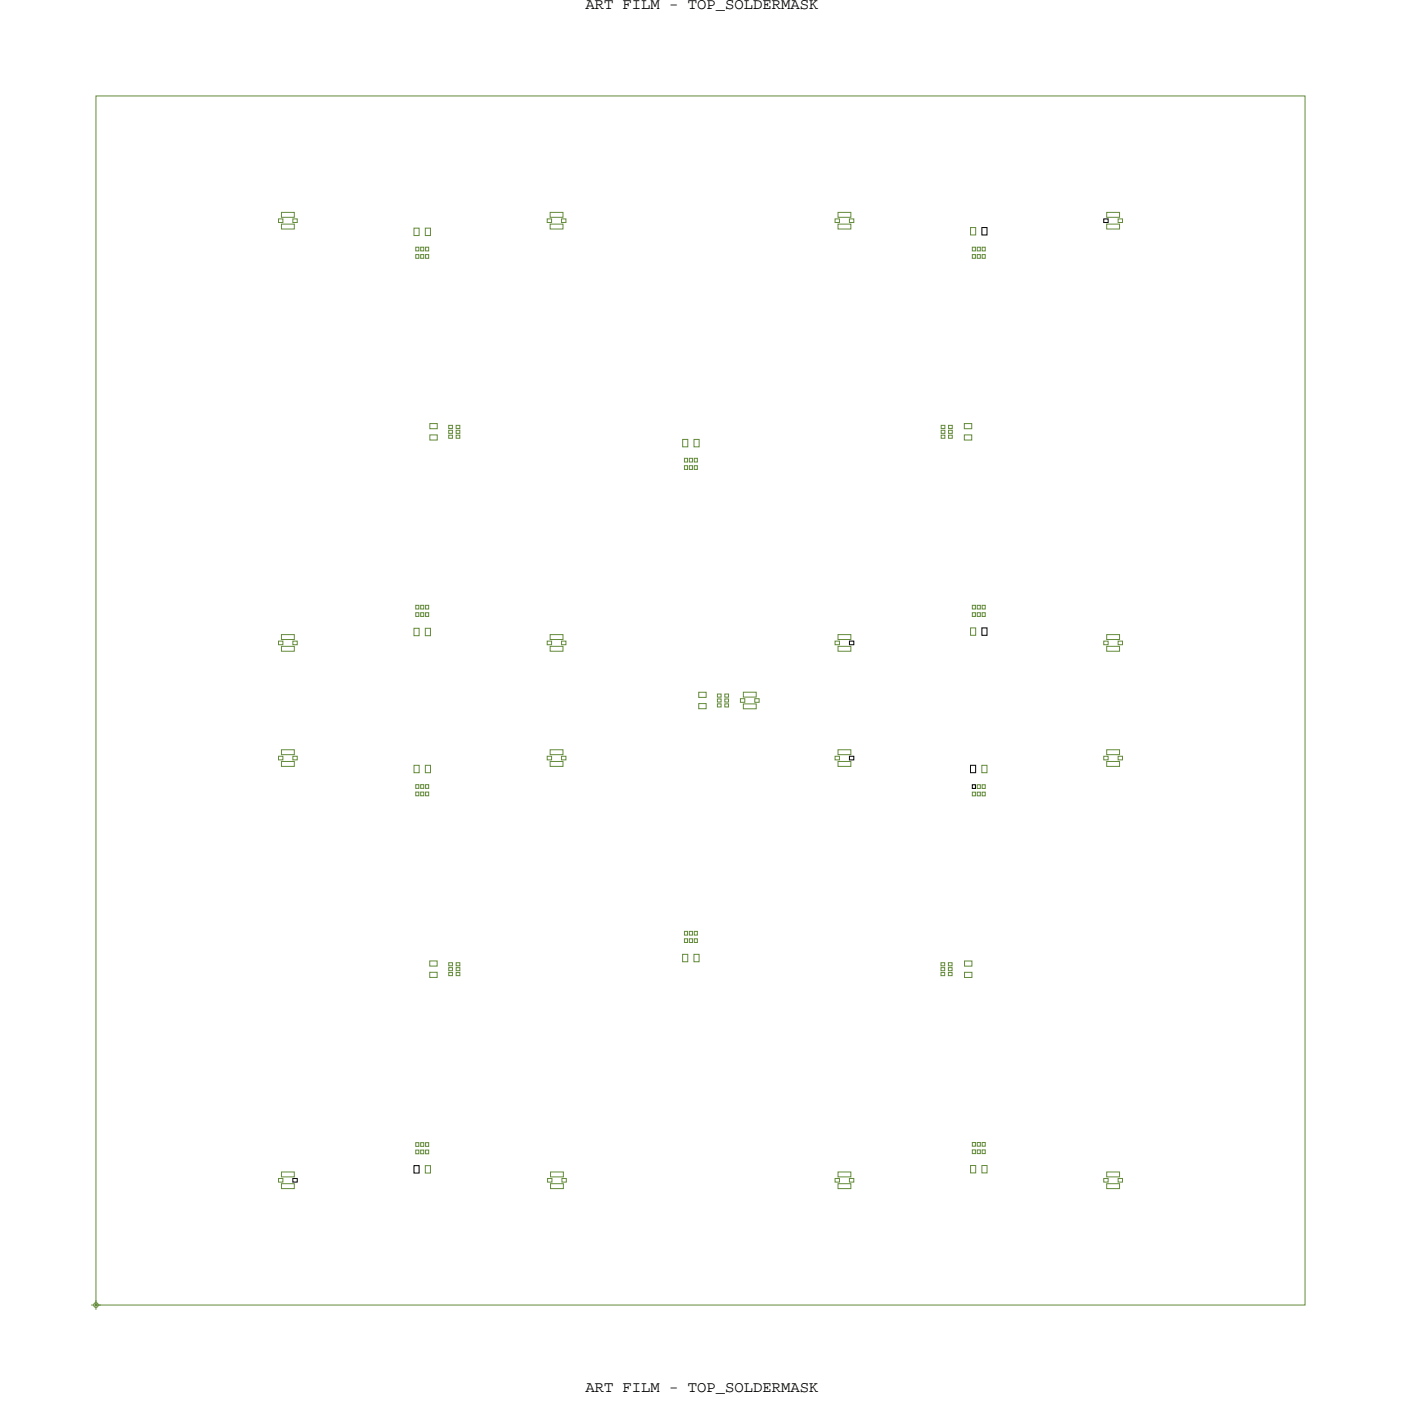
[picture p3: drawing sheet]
<svg xmlns="http://www.w3.org/2000/svg" width="185mm" height="185mm" viewBox="0 0 185 185" stroke-linecap="round" stroke-linejoin="round" font-family="sans-serif">
<!-- layer: Board Outline -->
<path d="M12.7 12.7h160v160h-160z" fill="none" stroke="#638b3a" stroke-width=".13"/>
<!-- layer: Nets -->
<g fill="none" stroke="#638b3a" stroke-width=".13">
<path d="M36.9 29h.5v.5h-.5zM37.2 28.1h1.8v.7h-1.8zM37.2 29.7h1.8v.6h-1.8zM38.8 29h.5v.5h-.5zM54.8 30.2h.7v1h-.7zM55 32.7h.4v.5h-.4zM55 33.7h.4v.5h-.4zM55.7 33.7h.4v.5h-.4zM55.7 32.7h.4v.5h-.4zM56.3 30.2h.7v1h-.7zM56.3 32.7h.4v.5h-.4zM56.3 33.7h.4v.5h-.4z"/>
<path d="M72.4 29h.6v.5h-.6zM72.8 28.1h1.7v.7h-1.7zM72.8 29.7h1.7v.6h-1.7zM74.3 29h.6v.5h-.6zM110.5 29h.6v.5h-.6zM110.9 28.1h1.7v.7h-1.7zM110.9 29.7h1.7v.6h-1.7zM112.4 29h.6v.5h-.6zM128.4 30.1h.7v1h-.7zM128.7 32.7h.4v.5h-.4zM128.7 33.7h.4v.5h-.4zM129.3 33.7h.4v.5h-.4z"/>
<path d="M129.3 32.7h.4v.5h-.4zM130 32.7h.4v.5h-.4zM130 33.7h.4v.5h-.4zM146.5 28.1h1.7v.7h-1.7zM146.5 29.7h1.7v.6h-1.7zM148 29h.6v.5h-.6zM56.9 57.6h1v.6h-1zM56.9 56.1h1v.6h-1zM59.4 56.3h.5v.4h-.5zM59.4 57.6h.5v.4h-.5zM59.4 56.9h.5v.5h-.5zM60.4 56.9h.5v.5h-.5z"/>
<path d="M60.4 57.6h.5v.4h-.5zM60.4 56.3h.5v.4h-.5zM90.3 58.2h.7v.9h-.7zM91.8 58.2h.7v.9h-.7zM124.6 56.9h.5v.5h-.5zM124.6 56.3h.5v.4h-.5zM124.6 57.6h.5v.4h-.5zM125.5 57.6h.5v.4h-.5zM125.5 56.3h.5v.4h-.5zM125.5 56.9h.5v.5h-.5zM127.6 56.1h1v.6h-1zM127.6 57.6h1v.6h-1z"/>
<path d="M90.6 60.7h.4v.4h-.4zM90.6 61.6h.4v.5h-.4zM91.2 61.6h.4v.5h-.4zM91.2 60.7h.4v.4h-.4zM91.9 60.7h.4v.4h-.4zM91.9 61.6h.4v.5h-.4zM36.9 84.8h.5v.5h-.5zM37.2 84h1.8v.6h-1.8zM37.2 85.5h1.8v.7h-1.8zM37.2 99.2h1.8v.7h-1.8zM38.8 84.8h.5v.5h-.5zM54.8 83.2h.7v.9h-.7z"/>
<path d="M55 81.1h.4v.5h-.4zM55 80.1h.4v.5h-.4zM55.7 80.1h.4v.5h-.4zM55.7 81.1h.4v.5h-.4zM56.3 83.2h.7v.9h-.7zM56.3 81.1h.4v.5h-.4zM56.3 80.1h.4v.5h-.4zM72.4 84.8h.6v.5h-.6zM72.8 84h1.7v.6h-1.7zM72.8 85.5h1.7v.7h-1.7zM72.8 99.2h1.7v.7h-1.7zM74.3 84.8h.6v.5h-.6z"/>
<path d="M92.5 91.6h1v.7h-1zM92.5 93.1h1v.7h-1zM94.9 91.9h.5v.4h-.5zM94.9 93.2h.5v.4h-.5zM94.9 92.5h.5v.4h-.5zM95.9 92.5h.5v.4h-.5zM95.9 91.9h.5v.4h-.5zM95.9 93.2h.5v.4h-.5zM98 92.5h.6v.5h-.6zM98.4 91.6h1.7v.7h-1.7zM98.4 93.2h1.7v.6h-1.7zM99.9 92.5h.6v.5h-.6z"/>
<path d="M110.5 84.8h.6v.5h-.6zM110.9 84h1.7v.6h-1.7zM110.9 85.5h1.7v.7h-1.7zM110.9 99.2h1.7v.7h-1.7zM128.4 83.1h.7v1h-.7zM128.7 81.1h.4v.5h-.4zM128.7 80.1h.4v.5h-.4zM129.3 80.1h.4v.5h-.4zM129.3 81.1h.4v.5h-.4zM130 81.1h.4v.5h-.4zM130 80.1h.4v.5h-.4zM146.1 84.8h.6v.5h-.6z"/>
<path d="M146.5 84h1.7v.6h-1.7zM146.5 85.5h1.7v.7h-1.7zM146.5 99.2h1.7v.7h-1.7zM148 84.8h.6v.5h-.6zM36.9 100.1h.5v.5h-.5zM37.2 100.8h1.8v.6h-1.8zM38.8 100.1h.5v.5h-.5zM54.8 101.3h.7v1h-.7zM55 103.8h.4v.5h-.4zM55 104.8h.4v.5h-.4zM55.7 104.8h.4v.5h-.4zM55.7 103.8h.4v.5h-.4z"/>
<path d="M56.3 101.3h.7v1h-.7zM56.3 103.8h.4v.5h-.4zM56.3 104.8h.4v.5h-.4zM72.4 100.1h.6v.5h-.6zM72.8 100.8h1.7v.6h-1.7zM74.3 100.1h.6v.5h-.6zM110.5 100.1h.6v.5h-.6zM110.9 100.8h1.7v.6h-1.7zM128.7 104.8h.4v.5h-.4zM129.3 104.8h.4v.5h-.4zM129.3 103.9h.4v.4h-.4zM129.9 101.3h.7v1h-.7z"/>
<path d="M130 103.9h.4v.4h-.4zM130 104.8h.4v.5h-.4zM146.1 100.1h.6v.5h-.6zM146.5 100.8h1.7v.6h-1.7zM148 100.1h.6v.5h-.6zM56.9 128.7h1v.7h-1zM56.9 127.2h1v.7h-1zM59.4 127.4h.5v.4h-.5zM59.4 128.7h.5v.4h-.5zM59.4 128.1h.5v.4h-.5zM60.4 128.1h.5v.4h-.5zM60.4 127.4h.5v.4h-.5z"/>
<path d="M60.4 128.7h.5v.4h-.5zM90.3 126.3h.7v1h-.7zM90.6 124.2h.4v.5h-.4zM90.6 123.3h.4v.5h-.4zM91.2 123.3h.4v.5h-.4zM91.2 124.2h.4v.5h-.4zM91.8 126.3h.7v1h-.7zM91.9 124.2h.4v.5h-.4zM91.9 123.3h.4v.5h-.4zM124.5 128.1h.5v.4h-.5zM124.5 127.4h.5v.4h-.5zM124.5 128.7h.5v.4h-.5z"/>
<path d="M125.5 128.7h.5v.4h-.5zM125.5 127.4h.5v.4h-.5zM125.5 128.1h.5v.4h-.5zM127.7 127.2h.9v.7h-.9zM127.7 128.7h.9v.7h-.9zM36.9 156h.5v.5h-.5zM37.2 155.1h1.8v.7h-1.8zM37.2 156.7h1.8v.6h-1.8zM55 152.2h.4v.5h-.4zM55 151.2h.4v.5h-.4zM55.7 151.2h.4v.5h-.4zM55.7 152.2h.4v.5h-.4z"/>
<path d="M56.3 154.3h.7v1h-.7zM56.3 152.2h.4v.5h-.4zM56.3 151.2h.4v.5h-.4zM72.5 156h.6v.5h-.6zM72.9 155.1h1.7v.7h-1.7zM72.9 156.7h1.7v.6h-1.7zM74.4 156h.6v.5h-.6zM110.5 156h.6v.5h-.6zM110.9 155.1h1.7v.7h-1.7zM110.9 156.7h1.7v.6h-1.7zM112.4 156h.6v.5h-.6zM128.5 154.3h.6v.9h-.6z"/>
<path d="M128.7 152.2h.4v.5h-.4zM128.7 151.2h.4v.5h-.4zM129.3 151.2h.4v.5h-.4zM129.3 152.2h.4v.5h-.4zM130 154.3h.6v.9h-.6zM130 152.2h.4v.5h-.4zM130 151.2h.4v.5h-.4zM146.1 156h.6v.5h-.6zM146.5 155.1h1.7v.7h-1.7zM146.5 156.7h1.7v.6h-1.7zM148 156h.6v.5h-.6z"/>
</g>
<path d="M129.9 30.1h.7v1h-.7zM146.1 29h.6v.5h-.6zM112.4 84.8h.6v.5h-.6zM129.9 83.1h.7v1h-.7zM112.4 100.1h.6v.5h-.6zM128.4 101.3h.7v1h-.7zM128.7 103.9h.4v.4h-.4zM38.8 156h.5v.5h-.5zM54.8 154.3h.7v1h-.7z" fill="none" stroke="#000" stroke-width=".13"/>
<!-- layer: Drawing Origin -->
<path d="M12.1 172.7h1.2M12.5 172.5l.2-.1 .2 .1 .1 .2-.1 .2-.2 .1-.2-.1-.1-.2zM12.7 172.1v1.3" fill="none" stroke="#638b3a" stroke-width=".13"/>
<g font-size="2.1">
<text x="77.5" y="1.2">ART FILM - TOP_SOLDERMASK</text>
<text x="77.5" y="184.2">ART FILM - TOP_SOLDERMASK</text>
</g>
</svg>
